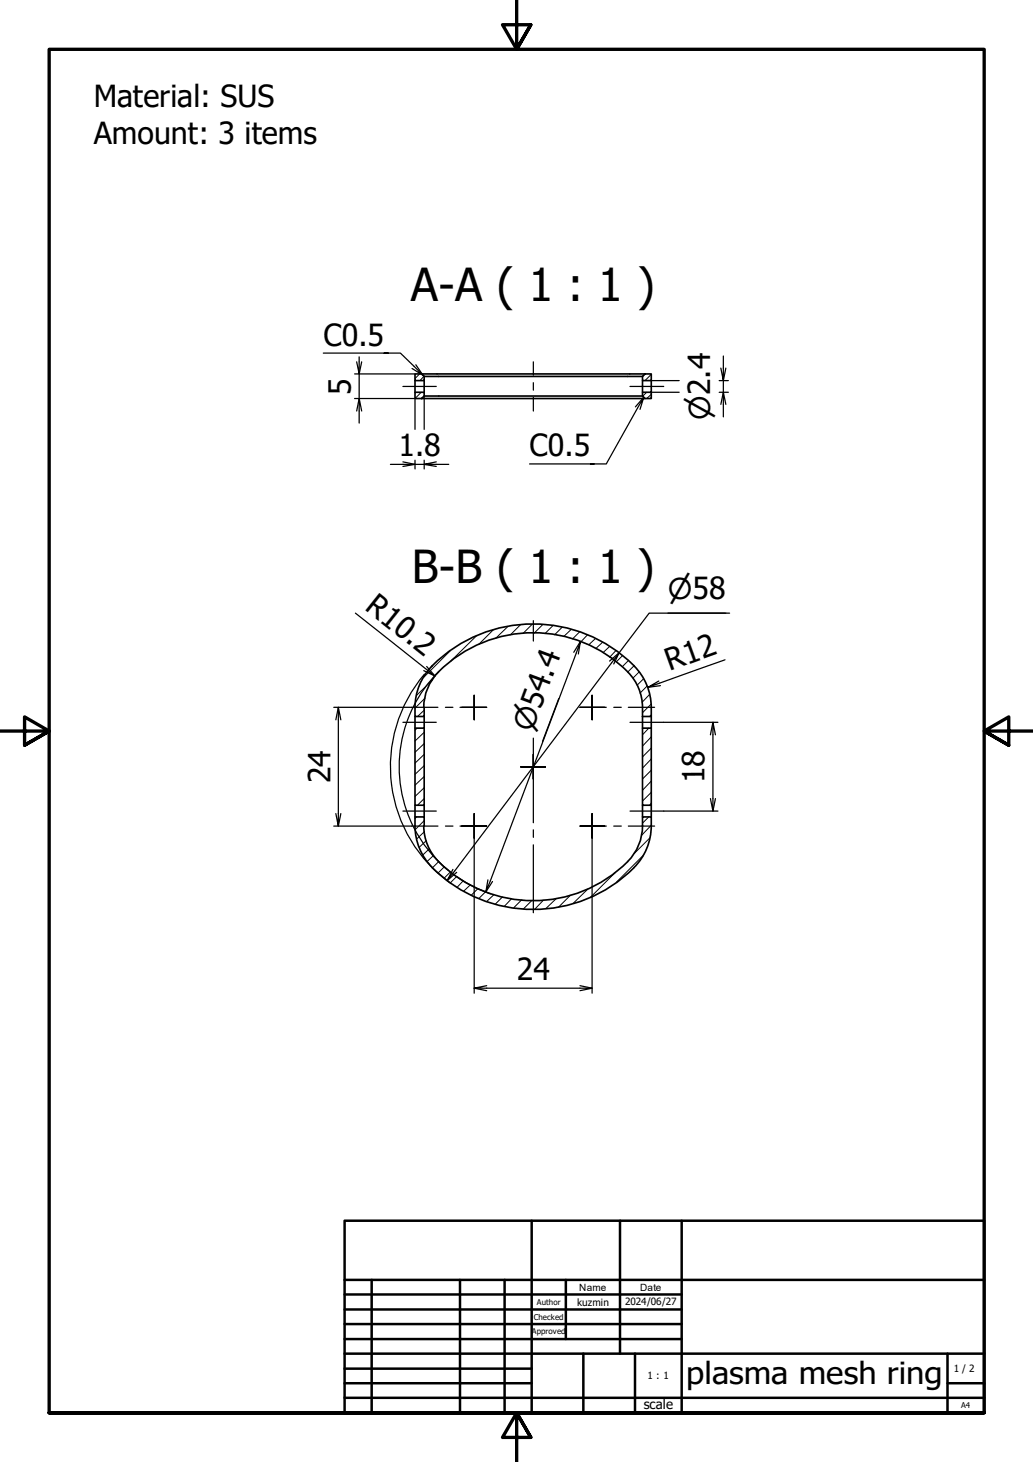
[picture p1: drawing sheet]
<svg xmlns="http://www.w3.org/2000/svg" width="210mm" height="297mm" viewBox="0 0 210 297" stroke-linecap="round" stroke-linejoin="round" font-family="sans-serif">
<!-- layer: Hatch (ISO) -->
<g fill="none" stroke="#000" stroke-width=".2">
<path d="M85.3 76l-1 .9M85.6 79.7l-1.3 1.3M86.1 76.5l-.8 .8M131.1 76l-.5 .5M131.4 79.7l-.8 .8M132.3 76.1l-1.2 1.2M86.2 80.5l-.5 .5M132.3 80.1l-.9 .9M87.9 138.1l-3.3 3.2M91.4 132.3l-5.4 5.4M96.8 129.2l-5.2 5.1M100.2 128l-2.9 2.9"/>
<path d="M103.2 127.3l-2.4 2.4M105.7 126.9l-2 2.1M108.1 126.9l-1.8 1.8M110.3 126.9l-1.8 1.7M112.4 127.1l-1.7 1.6M114.2 127.5l-1.5 1.5M116.1 127.9l-1.5 1.4M117.8 128.4l-1.5 1.4M119.4 129l-1.4 1.4M121 129.7l-1.4 1.3M122.4 130.5l-1.3 1.3M123.9 131.3l-1.4 1.3"/>
<path d="M125.1 132.2l-1.2 1.3M126.5 133.2l-1.3 1.3M127.7 134.2l-1.3 1.3M128.9 135.2l-1.3 1.3M129.9 136.5l-1.3 1.3M130.8 137.9l-1.3 1.3M131.5 139.4l-1.5 1.4M84.8 147.9l-.5 .5M86.2 144.3l-1.4 1.3M86.2 157.8l-1.9 1.7M86.2 155.6l-1.9 1.7M86.2 153.3l-1.9 1.8"/>
<path d="M86.2 151.1l-1.9 1.8M86.2 148.8l-1.9 1.8M86.4 141.8l-2.1 2.1M131.8 147.9l-1.2 1.4M132 141.1l-1.5 1.6M132.3 156.5l-1.7 1.8M132.3 152l-1.7 1.8M132.3 145.2l-.3 .4M132.3 143l-1.7 1.8M132.3 158.7l-1.7 1.9M132.3 154.2l-1.7 1.9M132.3 149.7l-1.7 1.9"/>
<path d="M84.7 166l-.4 .3M86.2 166.7l-1.8 1.8M86.2 162.2l-1.4 1.4M86.2 160l-1.9 1.8M86.3 168.9l-1.6 1.6M86.6 170.8l-1.4 1.4M87.3 172.4l-1.4 1.3M88.1 173.8l-1.3 1.2M89.2 175l-1.3 1.3M90.3 176.1l-1.2 1.2M91.5 177.2l-1.2 1.2M92.8 178.1l-1.3 1.3"/>
<path d="M94.1 178.9l-1.2 1.4M95.6 179.8l-1.4 1.2M125.1 177.2l-5.1 5.1M130.6 173.8l-5.4 5.5M131.8 166l-1.2 1.2M132.1 170.2l-3.2 3.2M132.3 167.7l-1.9 2M132.3 163.2l-.3 .4M132.3 161l-1.7 1.8M97.1 180.5l-1.3 1.4M98.7 181.1l-1.4 1.5M100.3 181.8l-1.4 1.4"/>
<path d="M102.1 182.2l-1.4 1.5M104 182.6l-1.6 1.6M106 182.8l-1.6 1.6M108.1 182.9l-1.8 1.8M110.4 182.9l-1.8 1.9M113 182.6l-2.1 2M115.9 181.9l-2.4 2.4M119.5 180.6l-3.1 3"/>
</g>
<!-- layer: Visible (ISO) -->
<g fill="none" stroke="#000" stroke-width=".34">
<path d="M84.3 79.7h1.9v.8l-.5 .5h-1.4zM84.3 76h1.4l.5 .5v.8h-1.9zM84.3 77.3v2.4M85.7 76h45.4M86.2 77.3v2.4M86.2 76.5h44.4M130.6 76.5l.5-.5h1.2v1.3h-1.7zM130.6 77.3v2.4M132.3 77.3v2.4h-1.7v.8l.5 .5h1.2v-1.3M85.7 81h45.4M86.2 80.5h44.4M87.9 135.3a12 12 0 0 0-3.6 8.4"/>
<path d="M87.9 135.2a29 29 0 0 1 40.9 0M89.1 136.5a10.2 10.2 0 0 0-3 7.2M89.1 136.5a27.2 27.2 0 0 1 38.4 0M127.6 136.5a10.2 10.2 0 0 1 3 7.3M128.8 135.3a12 12 0 0 1 3.5 8.4M84.3 143.7v1.9h1.9v-1.9M84.3 145.6v2.3M86.2 145.6v2.3h-1.9v15.7h1.9v-15.7M130.6 147.9h1.7v15.7h-1.7zM130.6 143.7v4.2M132.3 143.7v1.9h-1.7M132.3 145.6v2.3"/>
<path d="M84.3 167.8v-1.8h1.9v1.8M84.3 163.6v2.4M84.3 167.8a12 12 0 0 0 3.6 8.5M86.1 167.8a10.2 10.2 0 0 0 3 7.2M86.2 163.6v2.4M87.9 176.3a29 29 0 0 0 40.9 0M89.1 175.1a27.2 27.2 0 0 0 38.4 0M130.6 167.8a10.2 10.2 0 0 1-3 7.2M130.6 167.8v-1.8h1.7v1.8M130.6 163.6v2.4M132.3 167.8a12 12 0 0 1-3.5 8.5M132.3 163.6v2.4"/>
</g>
<!-- layer: Border (ISO) -->
<path d="M105 0v10l-2.9-5h5.8l-2.9 5 2.9-5M0 148.5h10l-5-2.8v5.7l5-2.9-5 2.9M210 148.5h-10l5-2.8v5.7l-5-2.9 5 2.9M10 287v-277h190v277h-190h190M107.9 292l-2.9-5 2.9 5h-5.8l2.9-5v10" fill="none" stroke="#000" stroke-width=".68"/>
<!-- layer: Title (ISO) -->
<g fill="none" stroke="#000" stroke-width=".51">
<path d="M70 248h130v39h-130zM108 248v39M126 248v27M138.5 248v39M70 275h130M70 263h68.5M70 266.1h68.5M70 269h68.5M70 272.1h68.5M70 278.1h38M70 260h130M75.5 260v27"/>
<path d="M93.5 260v27M102.5 260v27M115 260v12.1M118.5 275v12M129 275v12M192.5 275v12M70 281h38M70 284h130M192.5 281h7.5"/>
</g>
<!-- layer: Centerline (ISO) -->
<path d="M81.9 78.5h6.7M108.4 73.5v2.7M108.4 77.8v1.5M128 78.5h6.9M108.4 80.7v2.8M81.9 146.8h6.7M128 146.8h6.9M81.9 164.8h6.7M128 164.8h6.9" fill="none" stroke="#000" stroke-width=".25"/>
<!-- layer: Center Mark (ISO) -->
<g fill="none" stroke="#000" stroke-width=".25">
<path d="M108.4 126.1v4.1M83.7 143.7h5.3M90.5 143.7h1.5M93.5 143.7h2.9h-2.6M96.4 141.3v2.4v-2.4M96.4 146.2v-2.5v2.5M98.9 143.7h-2.5h2.5M105.8 155.8h2.6h-2.6M108.4 150v8.3v-5M108.4 153.3v2.5v-2.5M108.4 158.3v-2.5v11.4M110.8 155.8h-2.4h2.4"/>
<path d="M117.9 143.7h2.4h-2.4M120.3 141.3v2.4v-2.4M120.3 146.2v-2.5v2.5M122.9 143.7h-2.6h2.9M124.7 143.7h1.5M127.7 143.7h5.3M83.7 167.8h5.3M90.5 167.8h1.5M93.5 167.8h2.9h-2.6M96.4 165.3v2.5v-2.5M96.4 170.3v-2.5v2.5M98.9 167.8h-2.5h2.5"/>
<path d="M108.4 168.6v1.5M108.4 171.6v13.8M117.9 167.8h2.4h-2.4M120.3 165.3v2.5v-2.5M120.3 170.3v-2.5v2.5M122.9 167.8h-2.6h2.9M124.7 167.8h1.5M127.7 167.8h5.3"/>
</g>
<!-- layer: Symbol (ISO) -->
<path d="M65.7 71.7h13.2h-.8M78.9 71.7h2.5l4.5 4.5-2.2-1.3M84.5 74.1l1.4 2.1M107.6 94.3h13.1h-.7M130 83.2l.8-2.5-7.6 13.6h-2.5M130.8 80.7l-1.7 2" fill="none" stroke="#000" stroke-width=".25"/>
<!-- layer: Dimension (ISO) -->
<g fill="none" stroke="#000" stroke-width=".25">
<path d="M72.1 76h12.1M73 72.5v3.5l-.5-2.5M73.5 73.5l-.5 2.5v5l-.5 2.5M132.3 77.3h5.7M132.3 79.7h5.7M146.1 77.3h1.9M146.1 79.7h1.9M147 72.3v5l-.5-2.5M147.5 74.8l-.5 2.5v2.4l-.5 2.5M72.1 81h12.2v6.2M73.5 83.5l-.5-2.5v5M79.3 94.3h5l-2.4 .5"/>
<path d="M81.9 93.8l2.4 .5h1.9l2.4 .5M84.3 93.5v1.8M86.2 80.5v6.7M86.2 93.5v1.8M88.6 93.8l-2.4 .5h5M147.5 82.2l-.5-2.5v5M72.2 124.6l16.2 12.8-2.3-1.1M86.2 137a29 29 0 0 0 5.5 42.5M86.7 135.4l1.7 2M87.9 135.2l-.3 .3M89.1 136.5a27.2 27.2 0 0 0-5.1 7.1M117.5 132.9l.4-2.6-19.2 50.9 .4-2.4"/>
<path d="M117.9 130.3l-1.3 2.2M124.7 134.9l1.1-2.3-35 46.3 1.2-2.3M134.2 139.3l-2.5 .3M135.7 124.6h11.8M147.3 134.1l-15.6 5.5 2.2-1.2M148.3 124.6h-16.4l-6.1 8-1.9 1.7M67.8 143.7h15.9M68.7 143.7l-.5 2.5M69.3 146.2l-.6-2.5v24.1l-.5-2.5M82.6 146.9a27.2 27.2 0 0 0 0 17.8M83.9 143.8l-1.2 2.9M113.5 141.9l-3.3 8.8"/>
<path d="M134.9 146.8h11M144.9 146.8l-.5 2.5M145.4 149.3l-.5-2.5v18l-.5-2.6M67.8 167.8h15.9M69.3 165.3l-.6 2.5M82.7 164.9l1.2 2.8M84 167.9a27.2 27.2 0 0 0 7.2 9M92.8 178.1a27.2 27.2 0 0 0 6.9 3.5M92.8 177.2l-2 1.7M96.4 170.3v31.5M100.1 179.1l-1.4 2.1M120.3 170.3v31.5"/>
<path d="M134.9 164.8h11M145.4 162.2l-.5 2.6M96.4 200.8l2.5 .5M98.9 200.3l-2.5 .5h23.9l-2.4 .5M117.9 200.3l2.4 .5"/>
</g>
<g font-size="9.2">
<text x="83.5" y="61.2">A-A ( 1 : 1 )</text>
<text x="83.7" y="118.4">B-B ( 1 : 1 )</text>
</g>
<g font-size="6.2">
<text x="19" y="21.8">Material: SUS</text>
<text x="19" y="29.2">Amount: 3 items</text>
<text x="65.7" y="70.2">C0.5</text>
<text x="71.3" y="80.2" transform="rotate(-90 71.3 80.2)">5</text>
<text x="80.9" y="92.6">1.8</text>
<text x="107.6" y="92.7">C0.5</text>
<text x="73.9" y="123.7" transform="rotate(39 73.9 123.7)">R10.2</text>
<text x="136.1" y="136.4" transform="rotate(-20 136.1 136.4)">R12</text>
<text x="67.1" y="159.1" transform="rotate(-90 67.1 159.1)">24</text>
<text x="143.2" y="159.1" transform="rotate(-90 143.2 159.1)">18</text>
<text x="105" y="199.2">24</text>
<text x="139.4" y="281.3">plasma mesh ring</text>
</g>
<g font-size="5.8">
<text x="144.3" y="85.4" transform="rotate(-90 144.3 85.4)">⌀2.4</text>
<text x="135.7" y="121.8">⌀58</text>
<text x="108" y="149" transform="rotate(-70 108 149)">⌀54.4</text>
</g>
<text font-size="2.7" x="130.8" y="286.4">scale</text>
<g font-size="2">
<text x="117.7" y="262.2">Name</text>
<text x="130" y="262.2">Date</text>
<text x="117.3" y="265.3">kuzmin</text>
<text x="127" y="265.1">2024/06/27</text>
<text x="131.6" y="280.3">1 : 1</text>
<text x="193.8" y="278.7">1 / 2</text>
</g>
<g font-size="1.6">
<text x="108.5" y="268.2">Checked</text>
<text x="109.1" y="265.1">Author</text>
<text x="108" y="271">Approved</text>
<text x="195.3" y="286.1">A4</text>
</g>
</svg>
